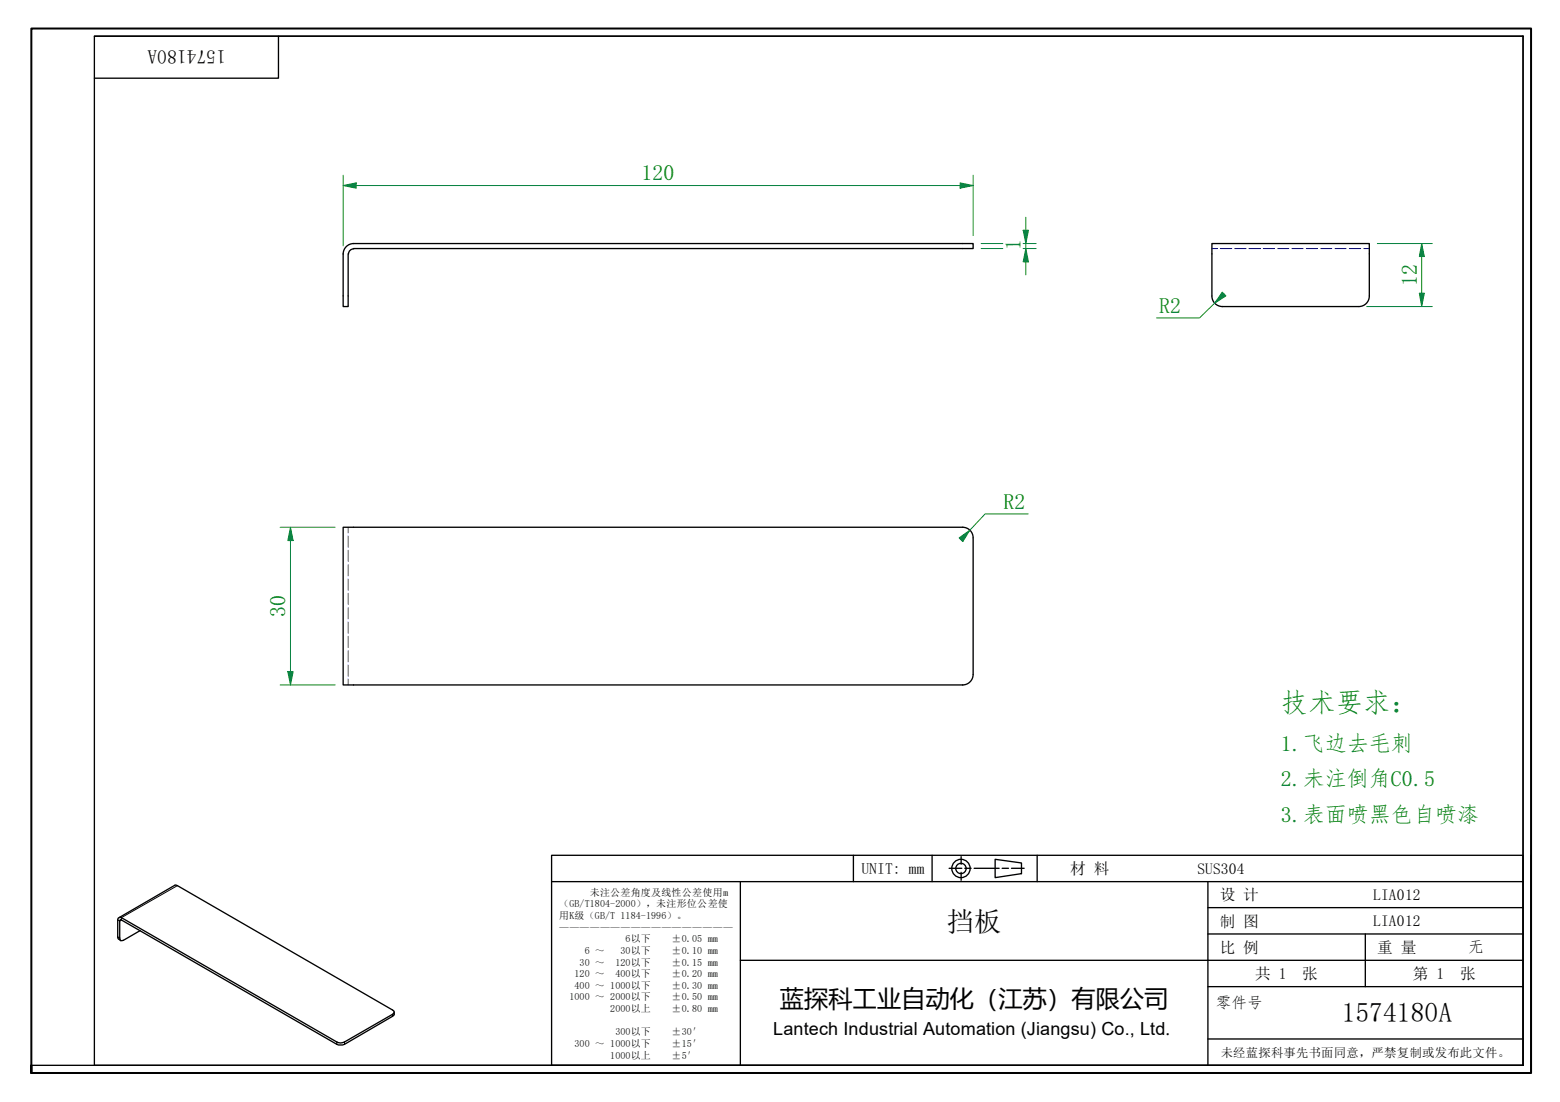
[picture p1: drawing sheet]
<svg xmlns="http://www.w3.org/2000/svg" width="297mm" height="210mm" viewBox="0 0 297 210" stroke-linecap="round" stroke-linejoin="round" font-family="sans-serif">
<path d="M65.3 48.4v10h1v-10M67.3 46.4h118v.9h-118M67.3 47.4a.98 .98 0 0 0-.9 1M67.3 46.4a2 2 0 0 0-2 2M230.8 56.4v-10h29.9v10M230.8 56.4a2 2 0 0 0 2 2M260.7 56.4a2 2 0 0 1-2 2h-26M183.3 100.4a2 2 0 0 1 2 2v26M183.3 100.4h-118v30.1h118M185.3 128.5a2 2 0 0 1-2 2M22.7 174.8l10.8-6.2 41.5 24v.4l-.3 .2-9.1 5.3a1.49 1.49 0 0 1-1.5 0l-41.2-23.8-.4 .2-.1 .3v3.3l.1 .3 .5 .4M26.7 177.3l-3.2 1.8-.5 .1-.2-.5 .1-3.5h.2l41.4 23.8 1.1-.1 9.1-5.3 .3-.2 .1-.6" fill="none" stroke="#000" stroke-width=".25"/>
<g fill="none" stroke="#00f" stroke-width=".19">
<path d="M230.8 47.3h1M232.3 47.3h2.3M235.1 47.3h2.2M237.8 47.3h2.2M240.5 47.3h2.2M243.3 47.3h2.1M246 47.3h2.2M248.7 47.3h2.2M251.5 47.3h2.1M254.2 47.3h2.1M256.9 47.3h2.2M259.7 47.3h1"/>
<path d="M66.3 100.4v1.1M66.3 102.1v2.1M66.3 104.8v2.2M66.3 107.5v2.2M66.3 110.3v2.1M66.3 113v2.2M66.3 115.7v2.2M66.3 118.5v2.1M66.3 121.2v2.2M66.3 123.9v2.2M66.3 126.7v2.1M66.3 129.3v1.2"/>
</g>
<path d="M22.4 178.5l.4 .2M33.8 168.7l-10.7 6.1v.4l-.3 .2-.4-.2M64.1 198.5v.4M65.6 198.5v.4M74.7 193.2v.4" fill="none" stroke="#000" stroke-width=".19"/>
<path d="M6 204.4v-1.5v1.5M6 202.9v-197.5h285.5v199h-285.5" fill="none" stroke="#000" stroke-width=".38"/>
<path d="M18 6.9h272v196h-272zM18 6.9h272M53 6.9v8h-35M290 6.9v196h-284" fill="none" stroke="#000" stroke-width=".25"/>
<g fill="none" stroke="#000" stroke-width=".25">
<path d="M105 162.9h185v40h-185zM105 167.9h185M141 167.9v35M162.5 162.9v5M177.5 162.9v5M180.7 165.4h2.4M183 163.2v1.4M183 166.2v1.5M183.7 165.4h1.2M185.5 165.4h4.7M189.5 163.7l5 .7v2l-5 .8zM190.8 165.4h1.2"/>
<path d="M192.6 165.4h2.4M197.5 162.9v5M230 167.9v35M230 177.9h60M230 172.9h60M260 177.9v10M291.5 162.9v41.5h-186.5M141 182.9h149M230 197.9h60M230 187.9h60"/>
<circle cx="183" cy="165.4" r="1.75"/>
<circle cx="183" cy="165.4" r=".98"/>
</g>
<path d="M55.3 100.4v2.6" fill="none" stroke="#00803f" stroke-width=".19"/>
<path d="M55.3 100.4l.5 2.6h-1z" fill="#00803f"/>
<path d="M55.3 100.4l.5 2.6h-1zM55.3 127.9v2.6" fill="none" stroke="#00803f" stroke-width=".19"/>
<path d="M54.8 127.9h1l-.5 2.6z" fill="#00803f"/>
<path d="M233.1 56l-1.8 1.8M53.3 100.4h10.5M55.3 103v24.9M53.3 130.5h10.5M54.8 127.9h1l-.5 2.6z" fill="none" stroke="#00803f" stroke-width=".19"/>
<path d="M232.7 55.7l.7 .7-2.1 1.4z" fill="#00803f"/>
<path d="M231.3 57.8l-2.9 2.8h-8.2M232.7 55.7l.7 .7-2.1 1.4zM233.1 56l-.4 .4M270.7 55.9v2.5" fill="none" stroke="#00803f" stroke-width=".19"/>
<path d="M270.3 55.9h.9l-.5 2.5z" fill="#00803f"/>
<path d="M270.3 55.9h.9l-.5 2.5zM270.7 46.4v2.5" fill="none" stroke="#00803f" stroke-width=".19"/>
<path d="M270.7 46.4l.5 2.5h-.9z" fill="#00803f"/>
<path d="M65.3 35.3h2.5M260.2 58.4h12.5M262.3 46.4h10.4M270.7 46.4l.5 2.5h-.9zM270.7 48.9v7" fill="none" stroke="#00803f" stroke-width=".19"/>
<path d="M65.3 35.3l2.5-.5v1z" fill="#00803f"/>
<path d="M65.3 35.3l2.5-.5v1zM182.8 35.3h2.5" fill="none" stroke="#00803f" stroke-width=".19"/>
<path d="M182.8 34.8l2.5 .5-2.5 .5z" fill="#00803f"/>
<path d="M65.3 33.4v13.4M67.8 35.3h115M182.8 34.8l2.5 .5-2.5 .5zM185.3 33.4v11.5M195.3 47.3v2.6" fill="none" stroke="#00803f" stroke-width=".19"/>
<path d="M195.3 47.3l.5 2.6h-1z" fill="#00803f"/>
<path d="M195.3 47.3l.5 2.6h-1zM195.3 43.9v2.5" fill="none" stroke="#00803f" stroke-width=".19"/>
<path d="M194.8 43.9h1l-.5 2.5z" fill="#00803f"/>
<path d="M186.8 46.4h4.1M186.8 47.3h4.1M194.8 43.9h1l-.5 2.5zM194.8 46.4h2.5M194.8 47.3h2.5M195.3 41.4v2.5M195.3 46.4v.9M195.3 49.9v2.5M184.7 101l-1.7 1.8" fill="none" stroke="#00803f" stroke-width=".19"/>
<path d="M182.6 102.5l2.1-1.5-1.4 2.2z" fill="#00803f"/>
<path d="M195.8 97.9h-8.2l-2.9 3.1M182.6 102.5l2.1-1.5-1.4 2.2zM183.3 102.5l-.3 .3" fill="none" stroke="#00803f" stroke-width=".19"/>
<text font-size="5.2" fill="#008000" x="243.9" y="135.6">技术要求：</text>
<g font-size="5.2">
<text x="180.3" y="177.3">挡板</text>
<text x="255.5" y="194.7">1574180A</text>
</g>
<text font-size="4.6" x="148.5" y="191.9">蓝探科工业自动化（江苏）有限公司</text>
<g font-size="4.2" fill="#008000">
<text x="122.2" y="34.3">120</text>
<text x="194.3" y="47.7" transform="rotate(-90 194.3 47.7)">1</text>
<text x="220.7" y="59.5">R2</text>
<text x="269.7" y="54.5" transform="rotate(-90 269.7 54.5)">12</text>
<text x="191.1" y="96.9">R2</text>
<text x="54.3" y="117.5" transform="rotate(-90 54.3 117.5)">30</text>
<text x="243.9" y="143">1.飞边去毛刺</text>
<text x="243.9" y="149.8">2.未注倒角C0.5</text>
<text x="243.9" y="156.5">3.表面喷黑色自喷漆</text>
</g>
<text font-size="3.7" x="43" y="9.6" transform="rotate(180 43 9.6)">1574180A</text>
<text font-size="3.4" x="147.2" y="197.1">Lantech Industrial Automation (Jiangsu) Co., Ltd.</text>
<g font-size="3">
<text x="164" y="166.4">UNIT: mm</text>
<text x="203.8" y="166.5">材 料</text>
<text x="228" y="166.4">SUS304</text>
<text x="232.3" y="171.5">设 计</text>
<text x="261.5" y="171.4">LIA012</text>
<text x="232.3" y="176.5">制 图</text>
<text x="261.5" y="176.4">LIA012</text>
<text x="232.3" y="181.5">比 例</text>
<text x="262.3" y="181.5">重 量</text>
<text x="279.5" y="181.4">无</text>
<text x="231.5" y="191.9">零件号</text>
<text x="239" y="186.5">共 1</text>
<text x="248" y="186.5">张</text>
<text x="269" y="186.5">第 1</text>
<text x="278" y="186.5">张</text>
</g>
<text font-size="2.3" x="232.5" y="201.3">未经蓝探科事先书面同意，严禁复制或发布此文件。</text>
<g font-size="1.9">
<text x="106.5" y="172.8">（GB/T1804-2000），未注形位公差使</text>
<text x="112.3" y="170.6">未注公差角度及线性公差使用m</text>
<text x="106.5" y="175">用K级（GB/T 1184-1996）。</text>
<text x="106.5" y="177.3">—————————————————</text>
<text x="119.1" y="179.5">6以下</text>
<text x="127.9" y="179.5">±0.05 mm</text>
<text x="110.4" y="183.9">30 ～</text>
<text x="111.4" y="181.7">6 ～</text>
<text x="117.2" y="183.9">120以下</text>
<text x="118.2" y="181.7">30以下</text>
<text x="127.9" y="181.7">±0.10 mm</text>
<text x="127.9" y="183.9">±0.15 mm</text>
<text x="108.5" y="190.5">1000 ～ 2000以下</text>
<text x="109.4" y="186.1">120 ～</text>
<text x="109.4" y="188.3">400 ～ 1000以下</text>
<text x="117.2" y="186.1">400以下</text>
<text x="127.9" y="186.1">±0.20 mm</text>
<text x="127.9" y="188.3">±0.30 mm</text>
<text x="127.9" y="190.5">±0.50 mm</text>
<text x="116.2" y="192.8">2000以上</text>
<text x="117.2" y="197.2">300以下</text>
<text x="127.9" y="192.8">±0.80 mm</text>
<text x="127.9" y="197.2">±30′</text>
<text x="109.4" y="199.4">300 ～ 1000以下</text>
<text x="116.2" y="201.6">1000以上</text>
<text x="127.9" y="199.4">±15′</text>
<text x="127.9" y="201.6">±5′</text>
</g>
</svg>
